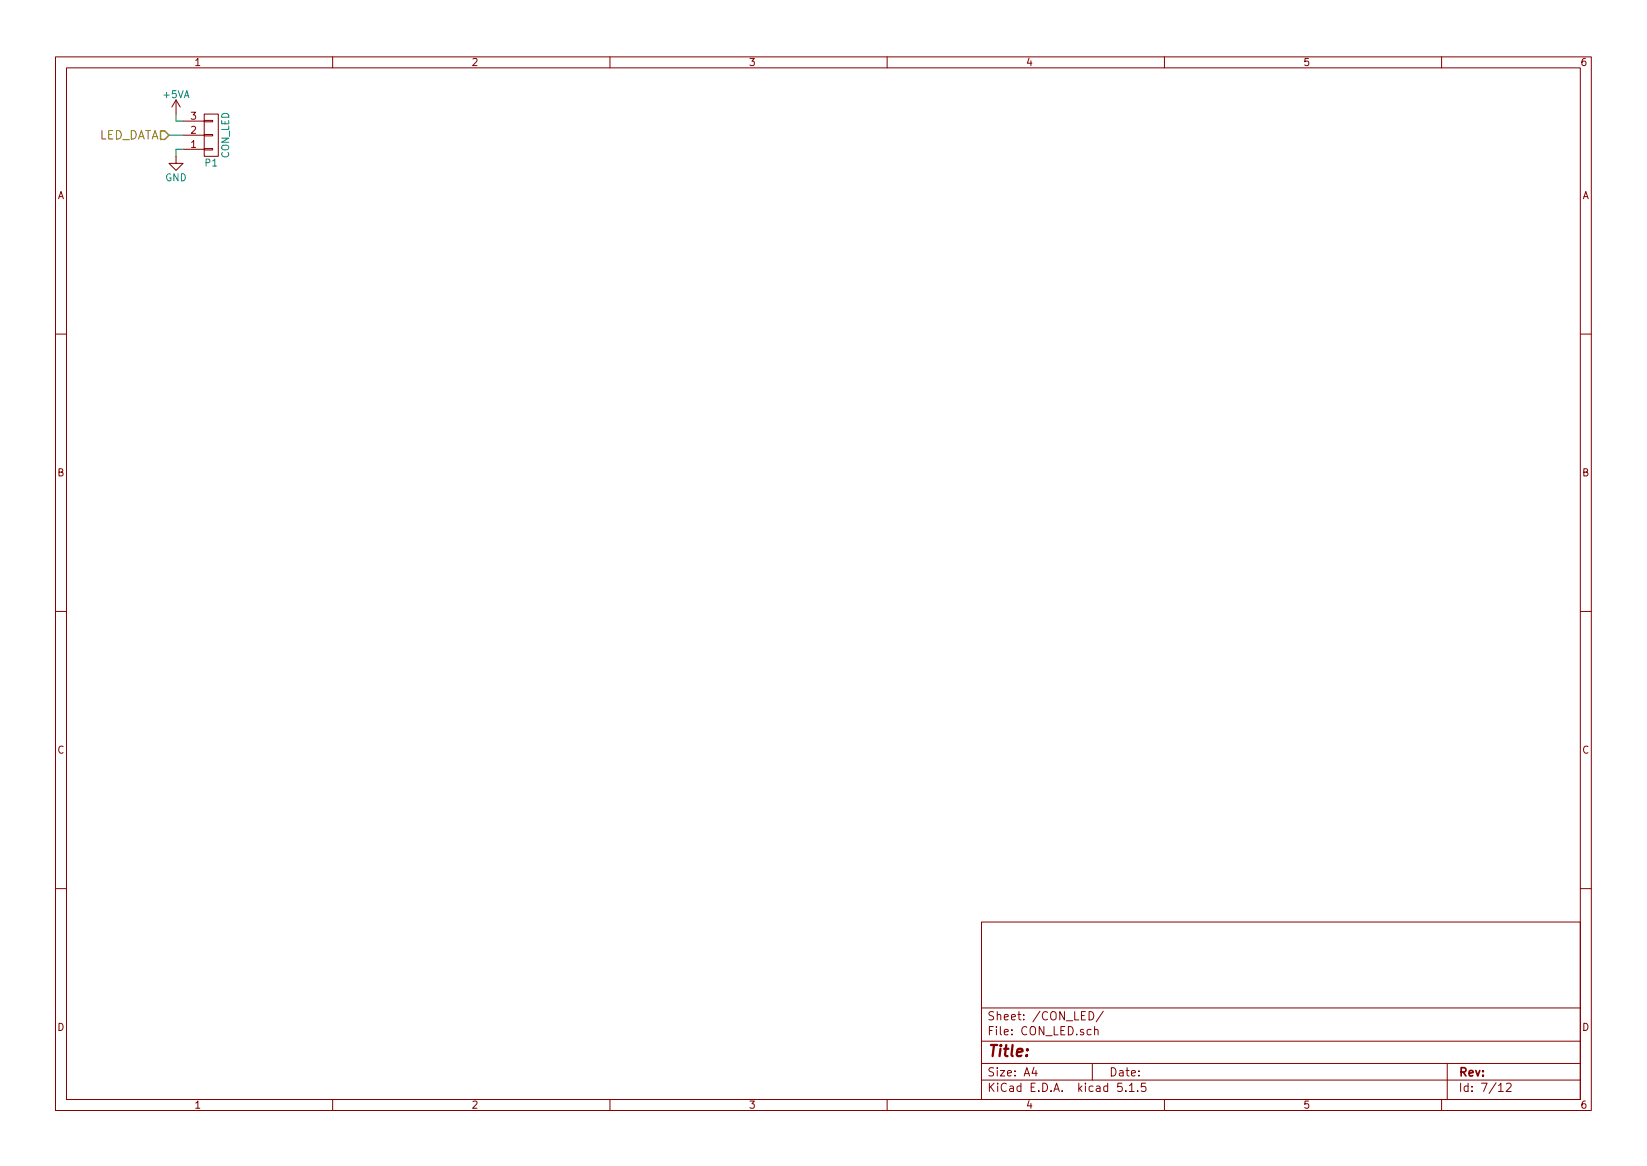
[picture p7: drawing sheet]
EESchema Schematic File Version 4
LIBS:bldc-controller-cache
EELAYER 29 0
EELAYER END
$Descr A4 11693 8268
encoding utf-8
Sheet 7 12
Title ""
Date ""
Rev ""
Comp ""
Comment1 ""
Comment2 ""
Comment3 ""
Comment4 ""
$EndDescr
$Comp
L bldc-controller-rescue:GND #PWR035
U 1 1
P 1250 1100
F 0 "#PWR035" H 1250 850 50  0001 C CNN
F 1 "GND" H 1250 950 50  0000 C CNN
F 2 "" H 1250 1100 50  0000 C CNN
F 3 "" H 1250 1100 50  0000 C CNN
	1    1250 1100
	1    0    0    -1  
$EndComp
Text HLabel 1200 950  0    60   Input ~ 0
LED_DATA
$Comp
L bldc-controller-rescue:CONN_01X03 P1
U 1 1
P 1500 950
F 0 "P1" H 1500 1150 50  0000 C CNN
F 1 "CON_LED" V 1600 950 50  0000 C CNN
F 2 "Connector_PinHeader_2.54mm:PinHeader_1x03_P2.54mm_Vertical" H 1500 950 50  0001 C CNN
F 3 "" H 1500 950 50  0000 C CNN
	1    1500 950 
	1    0    0    1   
$EndComp
Wire Wire Line
	1200 950  1300 950 
Wire Wire Line
	1300 850  1250 850 
Wire Wire Line
	1250 850  1250 800 
Wire Wire Line
	1300 1050 1250 1050
Wire Wire Line
	1250 1050 1250 1100
$Comp
L bldc-controller-rescue:+5VA #PWR036
U 1 1
P 1250 800
AR Path="/57B57C97" Ref="#PWR036"  Part="1" 
AR Path="/57ACE4EA/57B57C97" Ref="#PWR036"  Part="1" 
F 0 "#PWR036" H 1250 650 50  0001 C CNN
F 1 "+5VA" H 1250 940 50  0000 C CNN
F 2 "" H 1250 800 50  0000 C CNN
F 3 "" H 1250 800 50  0000 C CNN
	1    1250 800 
	1    0    0    -1  
$EndComp
$EndSCHEMATC
